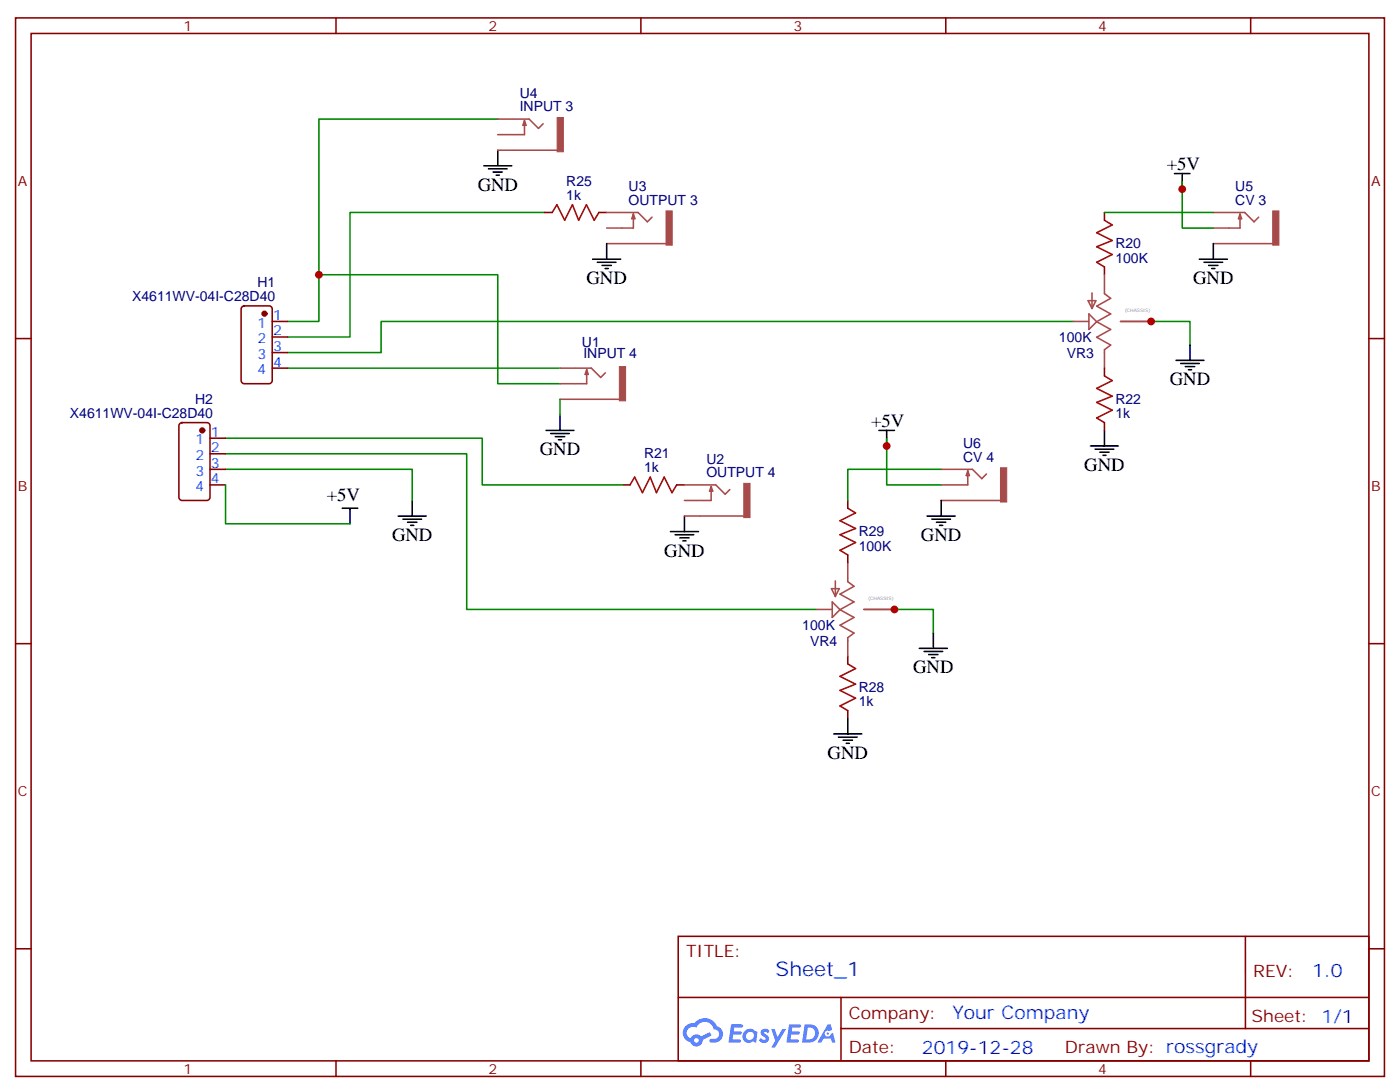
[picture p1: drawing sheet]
<svg xmlns="http://www.w3.org/2000/svg" width="317mm" height="247mm" viewBox="0 0 317 247" stroke-linecap="round" stroke-linejoin="round" font-family="sans-serif">
<g fill="none" stroke="#870000" stroke-width=".35">
<path d="M3.5 4.1h310.5v239.8h-310.5zM7.1 7.6h303.3v232.8h-303.3zM76.2 4.1v3.5M145.3 4.1v3.5M214.5 4.1v3.5M283.6 4.1v3.5M3.5 76.7h3.6M310.4 76.7h3.6M3.5 145.9h3.6M310.4 145.9h3.6M3.5 215h3.6M153.8 212.2h156.6v28.2h-156.6z"/>
<path d="M282.4 212.2v20.9M310.4 215h3.6M153.8 226h156.5M190.7 233.1h119.6M190.7 226v14.2M76.2 240.4v3.5M145.3 240.4v3.5M214.5 240.4v3.5M283.6 240.4v3.5"/>
</g>
<g fill="#5487ff">
<path d="M172.8 233.4a1.22 1.22 0 0 1 1.7 .2l-.4 .6a.47 .47 0 0 0-.3-.4 .47 .47 0 0 0-.5 .2v.1a1.55 1.55 0 0 1 1.1 1.5 1.34 1.34 0 0 1-2.3 .2l.5-.6 .7 .5a.29 .29 0 0 0 .4-.3 .29 .29 0 0 0-.3-.3 1.04 1.04 0 0 1-.6-1.7z"/>
<path d="M165.8 232.1h2.1a.43 .43 0 0 1 .5 .1 .43 .43 0 0 1 .1 .5l-.3 .2h-1.7l-.1 .8 1.7 .1a.37 .37 0 0 1 .1 .4 .37 .37 0 0 1-.3 .3h-1.6l-.2 1.1h1.3a.43 .43 0 0 1 .5 0 .43 .43 0 0 1 .1 .5l-.3 .2h-2.5z"/>
<path d="M179 232.1h2.1a.43 .43 0 0 1 .4 .1 .43 .43 0 0 1 .1 .5l-.3 .2h-1.6l-.1 .8 1.6 .1a.36 .36 0 0 1 .2 .4 .36 .36 0 0 1-.4 .3h-1.6l-.1 1.1h1.3a.43 .43 0 0 1 .4 0 .43 .43 0 0 1 .1 .5l-.3 .2h-2.4z"/>
<path d="M187.7 232.1h.7l.3 1.3-.6 .3a.69 .69 0 0 0-1 .3 .69 .69 0 0 0 .5 .9 .69 .69 0 0 0 .8-.6l.5-.2 .6 2.2h-.8l-.2-.9h-1.8l-.5 .9h-.8z"/>
<path d="M174.9 233.2h.8l.6 1.8 1.1-1.8h.9l-2.6 4.2h-.8l.9-1.5z"/>
<path d="M182.5 232.1l-.6 4.2h1.3a2.11 2.11 0 0 0 2.5-2.1 2.11 2.11 0 0 0-2.5-2.1zM183.2 232.9a1.39 1.39 0 0 1 1.7 1.4 1.39 1.39 0 0 1-1.8 1.3h-.3z"/>
<path d="M168.8 233.7a1.47 1.47 0 0 0-.1 2.1 1.47 1.47 0 0 0 2.1 .1l.7 .4 .3-2.3-.2-.3h-.4a1.49 1.49 0 0 0-2.4 0zM169.5 234.1a.92 .92 0 0 1 1.5 .5 .92 .92 0 0 1-1.3 1.1 .9 .9 0 0 1-.2-1.6z"/>
<path d="M155.5 232.5a2.18 2.18 0 0 0 1.1 3.7 1.44 1.44 0 0 0 1.6 .9 1.44 1.44 0 0 0 1.2-1.4l2-1.1-.5-.7-1.9 1a1.47 1.47 0 0 0-2.4 .4 1.39 1.39 0 0 1-.7-1.9 1.39 1.39 0 0 1 2-.5 2.12 2.12 0 0 1 2.2-1.3 2.12 2.12 0 0 1 1.9 1.7 1.07 1.07 0 0 1 1.1 1 1.07 1.07 0 0 1-1 1.1h-.7a.43 .43 0 0 0-.5 .4 .43 .43 0 0 0 .4 .5 1.98 1.98 0 0 0 2.5-1.2 1.98 1.98 0 0 0-1.2-2.6 2.98 2.98 0 0 0-5.1-.6l-1.1 .1zM157.4 235.8a.55 .55 0 0 1 1.1 0 .55 .55 0 0 1-1.1 0z"/>
<circle cx="187.7" cy="234.2" r=".26"/>
</g>
<g fill="none" stroke="#000" stroke-width=".35">
<path d="M109.7 37.6h6.4M110.8 38.3h4.2M111.8 39h2.1M112.5 39.7h.7M112.9 34v3.6M266.3 39.3h3.6M268.1 39.3v3.6M134.4 58.7h6.4M135.5 59.4h4.2M137.6 55.2v3.5M272 58.7h6.3M273 59.4h4.3"/>
<path d="M275.2 55.2v3.5M136.5 60.1h2.1M137.2 60.9h.7M269.9 78.1v3.6M274.1 60.1h2.1M274.8 60.9h.7M123.8 97.5h6.4M124.9 98.2h4.2M125.9 99h2.2M126.6 99.7h.8M127 94v3.5M199.3 97.5h3.5"/>
<path d="M201.1 97.5v3.6M250.5 97.5v3.6M266.7 81.7h6.3M267.8 82.4h4.2M268.8 83.1h2.1M269.5 83.8h.7M77.6 115.2h3.5M79.4 115.2v3.5M90.3 116.9h6.4M91.4 117.7h4.2M92.4 118.4h2.1M93.1 119.1h.7"/>
<path d="M93.5 113.4v3.5M155.2 116.9v3.6M210.3 116.9h6.3M211.3 117.7h4.2M212.4 118.4h2.1M213.1 119.1h.7M213.4 113.4v3.5M247.3 101.1h6.3M248.4 101.8h4.2M249.4 102.5h2.1M250.1 103.2h.7M152 120.5h6.4"/>
<path d="M153.1 121.2h4.2M154.2 121.9h2.1M154.9 122.6h.7M208.5 146.9h6.3M209.5 147.6h4.3M210.6 148.3h2.1M211.3 149h.7M211.7 143.4v3.5M189.1 166.3h6.3M190.1 167h4.3M191.2 167.7h2.1M191.9 168.5h.7"/>
<path d="M192.3 162.8v3.5"/>
</g>
<g fill="none" stroke="#008700" stroke-width=".35">
<path d="M112.9 27h-40.6v45.8h-7M123.5 48.2h-44.1v28.2h-14.1M250.5 48.2h24.7M268.1 41.1v10.6h7.1M72.3 62.3h40.6v24.7h14.1M243.4 72.8h-157v7.1h-21.1M261.1 72.8h8.8v5.3M51.2 99.3h58.2v10.6h31.7M65.3 83.4h61.7M127 90.5v3.5M201.1 99.3v10.6h12.3M51.2 106.4h42.3v7"/>
<path d="M51.2 102.8h54.6v35.3h79.4M51.2 109.9v8.8h28.2M213.4 106.4h-21.1v7M202.8 138.1h8.9v5.3"/>
</g>
<path d="M125.2 48.2l1.1-1.8 1.8 3.5 1.7-3.5 1.4 3.5 1.8-3.5 1.8 3.5 1-1.7M250.5 49.9l1.7 1.1-3.5 1.7 3.5 1.8-3.5 1.4 3.5 1.8-3.5 1.7 1.8 1.1M250.5 85.2l1.7 1.1-3.5 1.7 3.5 1.8-3.5 1.4 3.5 1.8-3.5 1.7 1.8 1.1M142.9 109.9l1-1.8 1.8 3.6 1.8-3.6 1.4 3.6 1.7-3.6 1.8 3.6 1.1-1.8M192.3 115.2l1.7 1-3.5 1.8 3.5 1.8-3.5 1.4 3.5 1.7-3.5 1.8 1.8 1.1M192.3 150.5l1.7 1-3.5 1.8 3.5 1.7-3.5 1.5 3.5 1.7-3.5 1.8 1.8 1" fill="none" stroke="#a10000" stroke-width=".35"/>
<g fill="none" stroke="#870000" stroke-width=".35">
<path d="M123.5 48.2h1.7M135.8 48.2h1.8M250.5 48.2v1.7M54.9 69.5l.5-.2h5.6a.71 .71 0 0 1 .7 .7v16.3a.76 .76 0 0 1-.7 .7h-5.6a.76 .76 0 0 1-.7-.7v-16.3zM61.7 72.8h3.6M61.7 76.4h3.6M61.7 79.9h3.6M250.5 60.5v1.8M40.8 96l.5-.2h5.6a.71 .71 0 0 1 .7 .7v16.2a.76 .76 0 0 1-.7 .7h-5.6a.76 .76 0 0 1-.7-.7v-16.2zM47.6 99.3h3.6M61.7 83.4h3.6M250.5 83.4v1.8"/>
<path d="M250.5 95.8v1.7M47.6 109.9h3.6M47.6 102.8h3.6M47.6 106.4h3.6M141.1 109.9h1.8M153.5 109.9h1.7M192.3 113.4v1.8M192.3 125.8v1.7M192.3 148.7v1.8M192.3 161v1.8"/>
</g>
<g fill="none" stroke="#a64a4a" stroke-width=".35">
<path d="M112.9 27h3.5M112.9 30.5h3.5M112.9 34h3.5M116.5 27h3.5l2.1 2.1 1.1-1.1M116.5 34h9.9M118.9 27.3v3.2h-2.4M118.9 27.3l.4 1.1h-.7zM137.6 48.2h3.5M137.6 51.7h3.5M137.6 55.2h3.5M141.2 48.2h3.5l2.1 2.1 1.1-1.1M141.2 55.2h9.8"/>
<path d="M143.6 48.5v3.2h-2.4M143.6 48.5l.4 1.1h-.7zM275.2 48.2h3.4M275.2 51.7h3.4M275.2 55.2h3.4M278.8 48.2h3.5l2.1 2.1 1.1-1.1M278.8 55.2h9.8M281.2 48.5v3.2h-2.4M281.2 48.5l.4 1.1h-.7zM243.4 72.8h3.5M246.8 68.1h1.7l-.9 1.8zM246.9 71.1l1.8 1.8-1.8 1.8z"/>
<path d="M247.6 66.4v3.5M248.7 72.9l3.2 1.8-3.2 1.7 3.2 1.8-1.4 1.1v4.1M250.5 62.3v3.4M250.5 65.8v.8l1.4 1-3.2 1.8 3.2 1.7-3.2 1.8M254.1 72.8h7M127 83.4h3.5M127 87h3.5M127 90.5h3.5M130.6 83.4h3.5l2.1 2.1 1.1-1M130.6 90.5h9.9M133.1 83.8v3.2h-2.5M133.1 83.8l.3 1h-.7z"/>
<path d="M155.2 109.9h3.5M155.2 113.4h3.5M155.2 116.9h3.5M158.8 109.9h3.5l2.2 2.1 1-1.1M158.8 116.9h9.9M161.3 110.2v3.2h-2.5M161.3 110.2l.3 1.1h-.7zM213.4 109.9h3.5M213.4 113.4h3.5M213.4 106.4h3.5M217 113.4h9.9M217 106.4h3.5l2.2 2.1 1-1.1"/>
<path d="M219.5 106.7v3.2h-2.5M219.5 106.7l.3 1.1h-.7zM185.2 138.1h3.5M188.6 133.4h1.7l-.9 1.8zM188.7 136.4l1.8 1.8-1.8 1.7zM189.4 131.6v3.6M190.5 138.2l3.2 1.7-3.2 1.8 3.2 1.8-1.4 1v4.2M192.3 127.5v3.5M192.3 131.1v.7l1.4 1.1-3.2 1.7 3.2 1.8-3.2 1.8M195.9 138.1h6.9"/>
</g>
<g fill="#a64a4a" stroke="#a64a4a" stroke-width=".23">
<path d="M140.5 83.1h1.4v7.7h-1.4z"/>
<path d="M168.7 109.5h1.4v7.8h-1.4z"/>
<path d="M151 47.8h1.5v7.8h-1.5z"/>
<path d="M126.4 26.6h1.4v7.8h-1.4z"/>
<path d="M288.6 47.8h1.4v7.8h-1.4z"/>
<path d="M226.9 106h1.4v7.8h-1.4z"/>
</g>
<g fill="#870000" stroke="#870000" stroke-width=".35">
<circle cx="60" cy="71.1" r=".53"/>
<circle cx="45.9" cy="97.5" r=".53"/>
</g>
<g fill="#c00">
<circle cx="202.8" cy="138.1" r=".88"/>
<circle cx="261.1" cy="72.8" r=".88"/>
<circle cx="72.3" cy="62.3" r=".88"/>
<circle cx="268.1" cy="42.9" r=".88"/>
<circle cx="201.1" cy="101.1" r=".88"/>
</g>
<text font-size="4.6" fill="#00f" x="175.9" y="221.2">Sheet_1</text>
<g font-size="4.2">
<text x="264.6" y="38.6">+5V</text>
<text x="108.3" y="43.2">GND</text>
<text x="133" y="64.4">GND</text>
<text x="270.6" y="64.4">GND</text>
<text x="265.3" y="87.3">GND</text>
<text x="197.6" y="96.8">+5V</text>
<text x="122.4" y="103.2">GND</text>
<text x="245.9" y="106.7">GND</text>
<text x="74.1" y="113.6">+5V</text>
<text x="88.9" y="122.6">GND</text>
<text x="208.8" y="122.6">GND</text>
<text x="150.6" y="126.1">GND</text>
<text x="207.1" y="152.6">GND</text>
<text x="187.7" y="172">GND</text>
</g>
<g font-size="4.2" fill="#00f">
<text x="297.6" y="221.5">1.0</text>
<text x="216" y="231">Your Company</text>
<text x="209.1" y="238.8">2019-12-28</text>
</g>
<g font-size="3.9" fill="#800">
<text x="155.6" y="216.8">TITLE:</text>
<text x="284.2" y="221.5">REV:</text>
<text x="192.5" y="231">Company:</text>
<text x="283.9" y="231.6">Sheet: 1/1</text>
<text x="192.5" y="238.7">Date:</text>
<text x="241.5" y="238.7">Drawn By: rossgrady</text>
</g>
<g font-size="3.2" fill="#800">
<text x="41.6" y="7.1">1</text>
<text x="110.8" y="7.1">2</text>
<text x="179.9" y="7.1">3</text>
<text x="249.1" y="7.1">4</text>
<text x="4.1" y="42.2">A</text>
<text x="311" y="42.2">A</text>
<text x="4.1" y="111.3">B</text>
<text x="311" y="111.3">B</text>
<text x="4.1" y="180.4">C</text>
<text x="311" y="180.4">C</text>
<text x="41.6" y="243.4">1</text>
<text x="110.8" y="243.4">2</text>
<text x="179.9" y="243.4">3</text>
<text x="249.1" y="243.4">4</text>
</g>
<g font-size="3.2" fill="#000080">
<text x="117.9" y="22.2">U4</text>
<text x="117.9" y="25.2">INPUT 3</text>
<text x="128.4" y="45.3">1k</text>
<text x="128.4" y="42.1">R25</text>
<text x="142.6" y="46.4">OUTPUT 3</text>
<text x="142.6" y="43.3">U3</text>
<text x="280.1" y="46.4">CV 3</text>
<text x="280.1" y="43.3">U5</text>
<text x="252.9" y="59.5">100K</text>
<text x="252.9" y="56.3">R20</text>
<text x="58.4" y="65.1">H1</text>
<text x="30" y="68.3">X4611WV-04I-C28D40</text>
<text x="240.2" y="77.6">100K</text>
<text x="132" y="78.6">U1</text>
<text x="132.3" y="81.1">INPUT 4</text>
<text x="241.9" y="81.1">VR3</text>
<text x="15.9" y="94.7">X4611WV-04I-C28D40</text>
<text x="44.3" y="91.5">H2</text>
<text x="252.9" y="94.8">1k</text>
<text x="252.9" y="91.6">R22</text>
<text x="218.4" y="101.5">U6</text>
<text x="146.1" y="107.1">1k</text>
<text x="146.1" y="103.8">R21</text>
<text x="160.2" y="105.1">U2</text>
<text x="218.4" y="104.6">CV 4</text>
<text x="160.2" y="108.1">OUTPUT 4</text>
<text x="194.7" y="124.8">100K</text>
<text x="194.7" y="121.5">R29</text>
<text x="182" y="142.8">100K</text>
<text x="183.7" y="146.3">VR4</text>
<text x="194.7" y="160.1">1k</text>
<text x="194.7" y="156.8">R28</text>
</g>
<g font-size="3.2" fill="#00f">
<text x="58.4" y="74.3">1</text>
<text x="58.4" y="77.8">2</text>
<text x="61.9" y="72.5">1</text>
<text x="61.9" y="76">2</text>
<text x="58.4" y="81.3">3</text>
<text x="61.9" y="79.6">3</text>
<text x="61.9" y="83.1">4</text>
<text x="58.4" y="84.8">4</text>
<text x="44.3" y="100.7">1</text>
<text x="47.8" y="99">1</text>
<text x="44.3" y="104.2">2</text>
<text x="44.3" y="107.8">3</text>
<text x="47.8" y="102.5">2</text>
<text x="47.8" y="106">3</text>
<text x="44.3" y="111.3">4</text>
<text x="47.8" y="109.5">4</text>
</g>
<g font-size="1.1" fill="#838383">
<text x="255.1" y="70.6">(CHASSIS)</text>
<text x="196.9" y="135.9">(CHASSIS)</text>
</g>
</svg>
